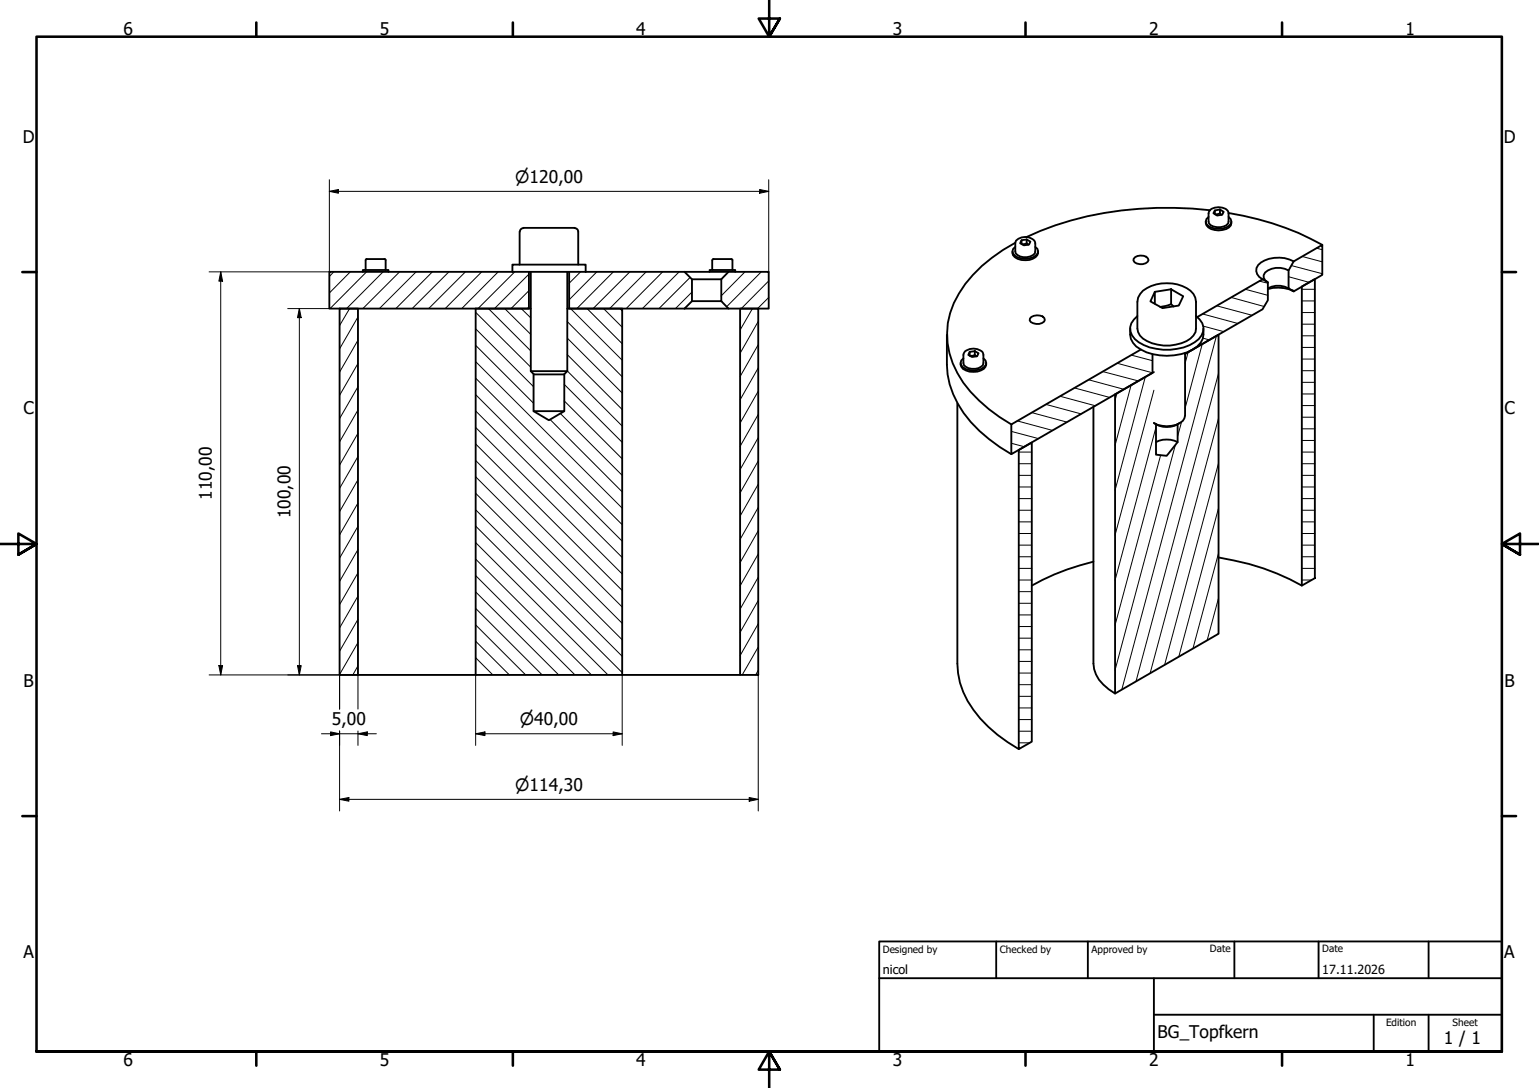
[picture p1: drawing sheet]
<svg xmlns="http://www.w3.org/2000/svg" width="420mm" height="297mm" viewBox="0 0 420 297" stroke-linecap="round" stroke-linejoin="round" font-family="sans-serif">
<!-- layer: Hatch (ISO) -->
<g fill="none" stroke="#000" stroke-width=".27">
<path d="M91.1 74.2l-1.2 1.3M95.6 74.2l-5.7 5.8M100.1 74.2l-10 10.1M104.6 74.2l-10 10.1M109.1 74.2l-10 10.1M113.6 74.2l-10 10.1M118 74.2l-9.9 10.1M122.6 74.2l-10.1 10.1M127.1 74.2l-10.1 10.1M131.5 74.2l-10 10.1M136 74.2l-10 10.1M140.5 74.2l-10 10.1"/>
<path d="M144.4 79.4l-4.9 4.9M144.4 74.9l-9.4 9.4M158.5 74.2l-3.1 3.1M162.9 74.2l-7.5 7.6M167.4 74.2l-9.9 10.1M172 74.2l-10.1 10.1M176.4 74.2l-10 10.1M180.9 74.2l-10 10.1M185.4 74.2l-10 10.1M188.4 75.7l-8.5 8.6M188.9 79.7l-4.5 4.6M203.4 74.2l-6.5 6.6"/>
<path d="M207.8 74.2l-9.4 9.5M209.9 76.7l-7.5 7.6M340 79l6.1 1.6M343.9 76.8l2.2 .5M351.8 75.6l5.6 1.5M352.3 79l1.2 .4M352.6 72.5l8.4 2.2M355.4 79h3.6M355.5 70l5.5 1.5M359.4 67.7l1.6 .5M95.4 84.3l-2.7 4.6M97.7 86.5l-5 8.7"/>
<path d="M97.7 92.9l-5 8.7M97.7 99.2l-5 8.7M129.9 98.7l40 40M129.9 94.3l15.8 15.8M129.9 89.8l15.8 15.8M129.9 85.3l15 15M133.3 84.3l11.6 11.5M137.8 84.3l7.1 7M142.3 84.3l2.6 2.5M144.4 83.8l-.4 .5M154.9 96.8l15 15M154.9 92.3l15 15"/>
<path d="M154.9 87.8l15 15.1M155.8 84.3l14.1 14M160.3 84.3l9.6 9.5M164.8 84.3l5.1 5M169.2 84.3l.7 .6M205.4 84.3l-3.3 5.8M207 87.7l-4.9 8.7M207 94.1l-4.9 8.7M209.9 81.2l-3.1 3.1M305 99.2l9.6 2.6M308.9 97l5.7 1.5M324.4 96.2l-.9 3"/>
<path d="M326.3 95h.1M328.2 93.9l-4.7 17.6M328.3 85.7l9.6 2.6M328.4 92.3l1.8 .5M328.4 89l5.7 1.5M332.1 91.7l-25.8 96.6M332.2 83.5l9.7 2.6M336.1 81.2l9 2.5M355.4 98h3.6M355.4 94.9h3.6M355.4 91.7h3.6M355.4 88.5h3.6"/>
<path d="M355.4 85.3h3.6M355.4 82.2h3.6M97.7 105.6l-5 8.7M97.7 111.9l-5 8.7M97.7 118.3l-5 8.7M129.9 116.7l40 40M129.9 112.2l40 40M129.9 107.7l40 40.1M129.9 103.2l40 40M150.2 114.5l19.7 19.8M153 112.9l16.9 16.9M154.1 109.5l15.8 15.8"/>
<path d="M154.1 105l15.8 15.8M154.9 101.3l15 15M207 100.4l-4.9 8.7M207 106.8l-4.9 8.7M207 113.1l-4.9 8.7M207 119.5l-4.9 8.7M276.1 117.8l7.4 1.9M277.7 114.9l9.7 2.6M281.6 112.6l9.7 2.6M285.6 110.4l9.6 2.6M289.4 108.2l9.7 2.6M293.3 105.9l9.7 2.6"/>
<path d="M297.2 103.7l9.6 2.6M301.1 101.5l9.7 2.5M304.9 107.4l-.5 1.9M308.8 105.1l-4.4 16.5M312.7 102.9l-8.3 30.9M315 106.5l-10.6 39.6M315.6 116.6l-11.2 41.8M322.6 115.2l-1.1 3.9M332.7 101.9l-22.6 84.1M332.7 114.2l-18.7 69.6M355.4 117.1h3.6M355.4 113.9h3.6"/>
<path d="M355.4 110.7h3.6M355.4 107.6h3.6M355.4 104.4h3.6M355.4 101.2h3.6M97.7 124.6l-5 8.7M97.7 131l-5 8.7M97.7 137.3l-5 8.7M129.9 139.2l40 40M129.9 134.7l40 40M129.9 130.2l40 40M129.9 125.7l40 40M129.9 121.2l40 40"/>
<path d="M207 125.8l-4.9 8.7M207 132.2l-4.9 8.7M207 138.5l-4.9 8.7M276.1 121l3.6 1M278.1 139.3h3.6M278.1 136.1h3.6M278.1 133h3.6M278.1 129.8h3.6M278.1 126.6h3.6M278.1 123.4h3.6M316.9 124.3l-12.5 46.4M320.9 121.5l-16.5 61.4"/>
<path d="M332.7 126.4l-14.8 55.1M332.7 138.7l-10.9 40.6M355.4 139.3h3.6M355.4 136.1h3.6M355.4 133h3.6M355.4 129.8h3.6M355.4 126.6h3.6M355.4 123.4h3.6M355.4 120.3h3.6M97.7 143.7l-5 8.7M97.7 150l-5 8.7M97.7 156.4l-5 8.7"/>
<path d="M129.9 157.1l27.1 27.2M129.9 152.6l31.6 31.7M129.9 148.1l36.1 36.2M129.9 143.6l40 40M207 144.9l-4.9 8.7M207 151.2l-4.9 8.7M207 157.6l-4.9 8.7M278.1 158.4h3.6M278.1 155.2h3.6M278.1 152h3.6M278.1 148.8h3.6M278.1 145.7h3.6"/>
<path d="M278.1 142.5h3.6M332.7 151l-7 26M355.4 158.4h2.7M355.4 155.2h3.6M355.4 152h3.6M355.4 148.8h3.6M355.4 145.7h3.6M355.4 142.5h3.6M97.7 162.7l-5 8.7M97.7 169.1l-5 8.7M97.7 175.4l-5 8.7M129.9 179.6l4.7 4.7"/>
<path d="M129.9 175.1l9.2 9.2M129.9 170.6l13.6 13.7M129.9 166.1l18.1 18.2M129.9 161.6l22.6 22.7M207 163.9l-4.9 8.7M207 170.3l-4.9 8.7M207 176.6l-4.4 7.7M278.1 177.4h3.6M278.1 174.2h3.6M278.1 171.1h3.6M278.1 167.9h3.6M278.1 164.7h3.6"/>
<path d="M278.1 161.5h3.6M332.7 163.2l-3.1 11.6M97.7 181.8l-1.4 2.5M129.9 184.1l.1 .2M207 183l-.7 1.3M278.1 199.6h3.6M278.1 196.5h3.6M278.1 193.3h3.6M278.1 190.1h3.6M278.1 186.9h3.6M278.1 183.8h3.6M278.1 180.6h3.6"/>
<path d="M278.1 202.8h3"/>
</g>
<!-- layer: Visible (ISO) -->
<g fill="none" stroke="#000" stroke-width=".51">
<path d="M329.9 59.2a1.39 1.39 0 0 0-.1 2.4 5 5 0 0 0 6.2-.5l.2-.7-.2-.6-.6-.6M330.3 57.4a96.4 96.4 0 0 0-46.3 5.6l-3.8 1.8M330.5 57.3a3.4 3.4 0 0 1 4.8 .6l.1 2.6a2.09 2.09 0 0 1-2.2 1.5 3.4 3.4 0 0 1-3.1-1l-.2-2.7zM331.7 57.5l1.4-.3 1 .6-.4 .8-1.4 .3-1-.7zM331.7 57.5v1M333.1 58.3l-1.4 .2M333.1 57.2v1.1l.4 .4M335.4 58.2a77.4 77.4 0 0 1 25.6 8.7M99.1 74.2v-.5h6.9v.5M99.8 71v2.7M100.1 70.7h4.9M100.1 70.7l-.3 .3"/>
<path d="M105 70.7l.3 .3M105.3 71v2.7M139.9 74.2h-50v10.1h54.5v-10.1M139.9 74.2v-2h20v2M139.9 74.2h20M141.9 63.2v9M142.9 62.2h14M142.9 62.3a.98 .98 0 0 0-1 1M144.9 74.2v27.1M154.9 74.2v27.1M155.4 74.2v10.1h31.5M156.9 62.3a.98 .98 0 0 1 1 1"/>
<path d="M157.9 63.2v9M159.9 74.2h27l2 2v6l-2 2.1M186.9 74.2h12M188.9 76.2h8M193.7 74.2v-.5h7v.5M194.4 71v2.7M194.8 70.7h4.8M194.8 70.7l-.3 .3M198.9 74.2h11v10.1h-11l-2-2.1v-6zM199.7 70.7l.3 .3M200 71v2.7M276.4 68.6a1.77 1.77 0 0 0 1.4 2.1 4.6 4.6 0 0 0 5.4-1.1l.2-1"/>
<path d="M277.2 66.3a37.6 37.6 0 0 0-16.8 16.4 21.5 21.5 0 0 0 2.6 21.7 41.8 41.8 0 0 0 13.1 11.5M277.2 67.4a1.34 1.34 0 0 0-.1 2.4 4.8 4.8 0 0 0 6.2-.6l.1-.6-.2-.7-.6-.5M277.4 65.7a3.4 3.4 0 0 1 5.2 .4v2.5a2.22 2.22 0 0 1-2.2 1.6 3.4 3.4 0 0 1-3.1-1l-.1-2.8zM278.9 65.6l1.4-.2 1 .6-.4 .8-1.4 .2-1-.6zM278.9 65.6v1M280.3 66.5l-1.3 .2M280.3 65.4v1.1l.4 .3M309.9 70.2a2.42 2.42 0 0 1 3.7 .8 2.49 2.49 0 0 1-4.2 .1l.1-.4zM312 79.4a11.3 11.3 0 0 1 13 0l.8 .8 .5 1.1 .2 1.1v7.3a4.2 4.2 0 0 1-2.6 3.4 12 12 0 0 1-11.9-.7l-.8-.8-.5-.9-.2-1v-7.3l.2-1.1zM315.3 79.7l4.4-.7 3.3 1.9-1.2 2.5-4.4 .7-3.3-1.8zM315.3 79.7v3.2M319.7 79v4l.7 .7"/>
<path d="M329.2 60.5a1.92 1.92 0 0 0 1.4 2 4.9 4.9 0 0 0 5.4-1l.2-1M346.1 78.7a5.8 5.8 0 0 1 5.7 0M346.1 78.9a9.8 9.8 0 0 1 7.1 .7M351.8 73.8a5.6 5.6 0 0 0-6.4 .6 1.65 1.65 0 0 0 .7 2.7M353.2 71.4l7.8-4.5v8.1l-7.8 4.6-1.4-.9v-4.9zM353.2 71.4a8.7 8.7 0 0 0-9.7 1 2.48 2.48 0 0 0 1.2 3.8M355.4 78.2l3.6-2v81.6l-3.6 2.1zM92.7 84.3h5v100h-5zM144.9 84.3h-15v100h40v-100h-15M186.9 84.3h12M188.9 82.2h8M202.1 84.3h4.9v100h-4.9z"/>
<path d="M258.5 91.4v8.2a25.2 25.2 0 0 0 8.9 18.1l5.5 4.3 3.2 2M262.3 99.1a1.92 1.92 0 0 0 1.4 2 4.5 4.5 0 0 0 5.3-1l.2-1M263 97.8a1.39 1.39 0 0 0-.1 2.5 4.8 4.8 0 0 0 6.2-.6l.1-.7-.2-.6-.5-.6M263.5 95.9a3.3 3.3 0 0 1 4.9 .7l.1 2.5a2.5 2.5 0 0 1-3.2 1.6 2.22 2.22 0 0 1-2.3-1.6v-2.2zM264.7 96.1l1.4-.2 1 .5-.3 .9-1.4 .2-1-.6zM264.7 96.1v1M266.1 97l-1.3 .1M266.1 95.9v1.1l.5 .3M281.6 86.5a2.98 2.98 0 0 1 3.5 .4l.1 .5a2.51 2.51 0 0 1-4.1 .1l.1-.5zM308.5 89.7a5.1 5.1 0 0 0 3 5.7 15.1 15.1 0 0 0 15.3-.8 4.9 4.9 0 0 0 1.7-4.9M310.5 86.3a4.1 4.1 0 0 0 .4 7.2 14.7 14.7 0 0 0 16.4-.9 3.9 3.9 0 0 0-.8-6.3M311.5 95.4l-35.4 20.5v8.1l38.5-22.2v-5.1"/>
<path d="M319.7 83l-3 .8M323.5 96.4v17.1a3 3 0 0 1-2.4 2.5 7.8 7.8 0 0 1-6.1-.5 6.3 6.3 0 0 0 7.1 0M326.9 86.5l17.8-10.3 1.4 .9v4.9l-1.4 2.4-21.2 12.2 9.2-5.2v81.6l-28.3 16.3v-81.6l10.6-6.1M144.9 101.3l.9 .9h8.2l.9-.9M144.9 101.3h10M145.7 102.2v10.1l4.2 2.4 4.2-2.4v-10.1M145.7 112.3h8.4M261.4 110.1v71.1a22.6 22.6 0 0 0 6.2 14.9 41.1 41.1 0 0 0 10.5 8.4M298.5 111v70.2a8.9 8.9 0 0 0 4.2 7l1.7 1.1M315.6 115.9v8.2l2.9 .3 3-3.7v-4.8M278.1 122.9l3.6-2.1v81.7l-3.6 2zM315.6 120.7a6.6 6.6 0 0 1 5.9 0"/>
<path d="M298.5 153.3a65.3 65.3 0 0 0-16.8 6.6M332.7 152.2a66 66 0 0 1 22.7 7.7M97.7 184.3h32.2M169.9 184.3h32.2"/>
</g>
<!-- layer: Border (ISO) -->
<g fill="none" stroke="#000" stroke-width=".7">
<path d="M70 6.1v3.9M140 6.1v3.9M210 0v10l-2.9-4.9h5.8l-2.9 4.9 2.9-4.9M280 6.1v3.9M350 6.1v3.9M6.1 74.3h3.9M410 74.3h3.9M0 148.5h10l-5-2.8v5.7l5-2.9-5 2.9M420 148.5h-10l5-2.8v5.7l-5-2.9 5 2.9M6.1 222.8h3.9M410 222.8h3.9M10 287.1v-277.1h400v277.1h-400h400"/>
<path d="M70 287.1v3.8M140 287.1v3.8M212.9 292l-2.9-4.9 2.9 4.9h-5.8l2.9-4.9v9.9M280 287.1v3.8M350 287.1v3.8"/>
</g>
<!-- layer: Title (ISO) -->
<path d="M240 257h170v30.1h-170zM272 257v10.1M297 257v10.1M337 257v10.1M360 257v10.1M390 257v10.1M240 267.1h170M315 277h95M315 267.1v20M375 277v10.1M390 277v10.1" fill="none" stroke="#000" stroke-width=".51"/>
<!-- layer: Dimension (ISO) -->
<g fill="none" stroke="#000" stroke-width=".27">
<path d="M89.9 52.2l2.5-.5v1.1zM89.9 49.1v25.1h-32.8M89.9 52.2h120M207.4 51.7l2.5 .5-2.5 .6zM209.9 49.1v25.1M60.3 74.2l.5 2.6h-1zM60.3 74.2v110.1M78.5 84.3h11.4M81.7 84.3l.5 2.4h-1zM81.7 84.3v100M57.1 184.3h40.6v9.3M59.8 181.7h1l-.5 2.6z"/>
<path d="M81.2 181.7h1l-.5 2.6zM90.2 199.8l2.5 .5-2.5 .5zM92.7 184.3v9.3M92.7 199.6v21.8M97.7 199.6v3.9M129.9 184.3v19.2M167.4 199.8l2.5 .5-2.5 .5zM169.9 184.3v19.2M207 184.3v37.1M87.8 200.3h14.9M92.7 218.2l2.5-.5v1zM92.7 218.2h114.3"/>
<path d="M97.7 200.3l2.6-.5v1zM129.9 200.3l2.5-.5v1zM129.9 200.3h40M204.5 217.7l2.5 .5-2.5 .5z"/>
</g>
<path d="M89.9 52.2l2.5-.5v1.1zM207.4 51.7l2.5 .5-2.5 .6zM60.3 74.2l.5 2.6h-1zM81.7 84.3l.5 2.4h-1zM59.8 181.7h1l-.5 2.6zM81.2 181.7h1l-.5 2.6zM97.7 200.3l2.6-.5v1zM129.9 200.3l2.5-.5v1zM90.2 199.8l2.5 .5-2.5 .5zM92.7 218.2l2.5-.5v1zM167.4 199.8l2.5 .5-2.5 .5zM204.5 217.7l2.5 .5-2.5 .5z" fill="#000"/>
<g font-size="4.8">
<text x="33.7" y="9.6">6</text>
<text x="103.7" y="9.6">5</text>
<text x="173.7" y="9.6">4</text>
<text x="243.7" y="9.6">3</text>
<text x="313.7" y="9.6">2</text>
<text x="383.7" y="9.6">1</text>
<text x="6.2" y="38.9">D</text>
<text x="410.5" y="38.9">D</text>
<text x="6.4" y="113.1">C</text>
<text x="410.7" y="113.1">C</text>
<text x="57.8" y="136.5" transform="rotate(-90 57.8 136.5)">110,00</text>
<text x="79.3" y="141.5" transform="rotate(-90 79.3 141.5)">100,00</text>
<text x="6.4" y="187.4">B</text>
<text x="410.7" y="187.4">B</text>
<text x="90.6" y="197.9">5,00</text>
<text x="6.4" y="261.7">A</text>
<text x="410.7" y="261.7">A</text>
<text x="316" y="283.4">BG_Topfkern</text>
<text x="394.2" y="285">1 / 1</text>
<text x="33.7" y="290.9">6</text>
<text x="103.7" y="290.9">5</text>
<text x="173.7" y="290.9">4</text>
<text x="243.7" y="290.9">3</text>
<text x="313.7" y="290.9">2</text>
<text x="383.7" y="290.9">1</text>
</g>
<g font-size="4.6">
<text x="140.7" y="49.8">⌀120,00</text>
<text x="141.9" y="197.9">⌀40,00</text>
<text x="140.7" y="215.8">⌀114,30</text>
</g>
<g font-size="3.4">
<text x="241" y="266">nicol</text>
<text x="361" y="266">17.11.2026</text>
</g>
<g font-size="2.7">
<text x="241" y="260.1">Designed by</text>
<text x="273" y="260.1">Checked by</text>
<text x="298" y="260.1">Approved by</text>
<text x="330.3" y="260">Date</text>
<text x="361" y="260">Date</text>
<text x="378.4" y="280.1">Edition</text>
<text x="396.6" y="280.1">Sheet</text>
</g>
</svg>
